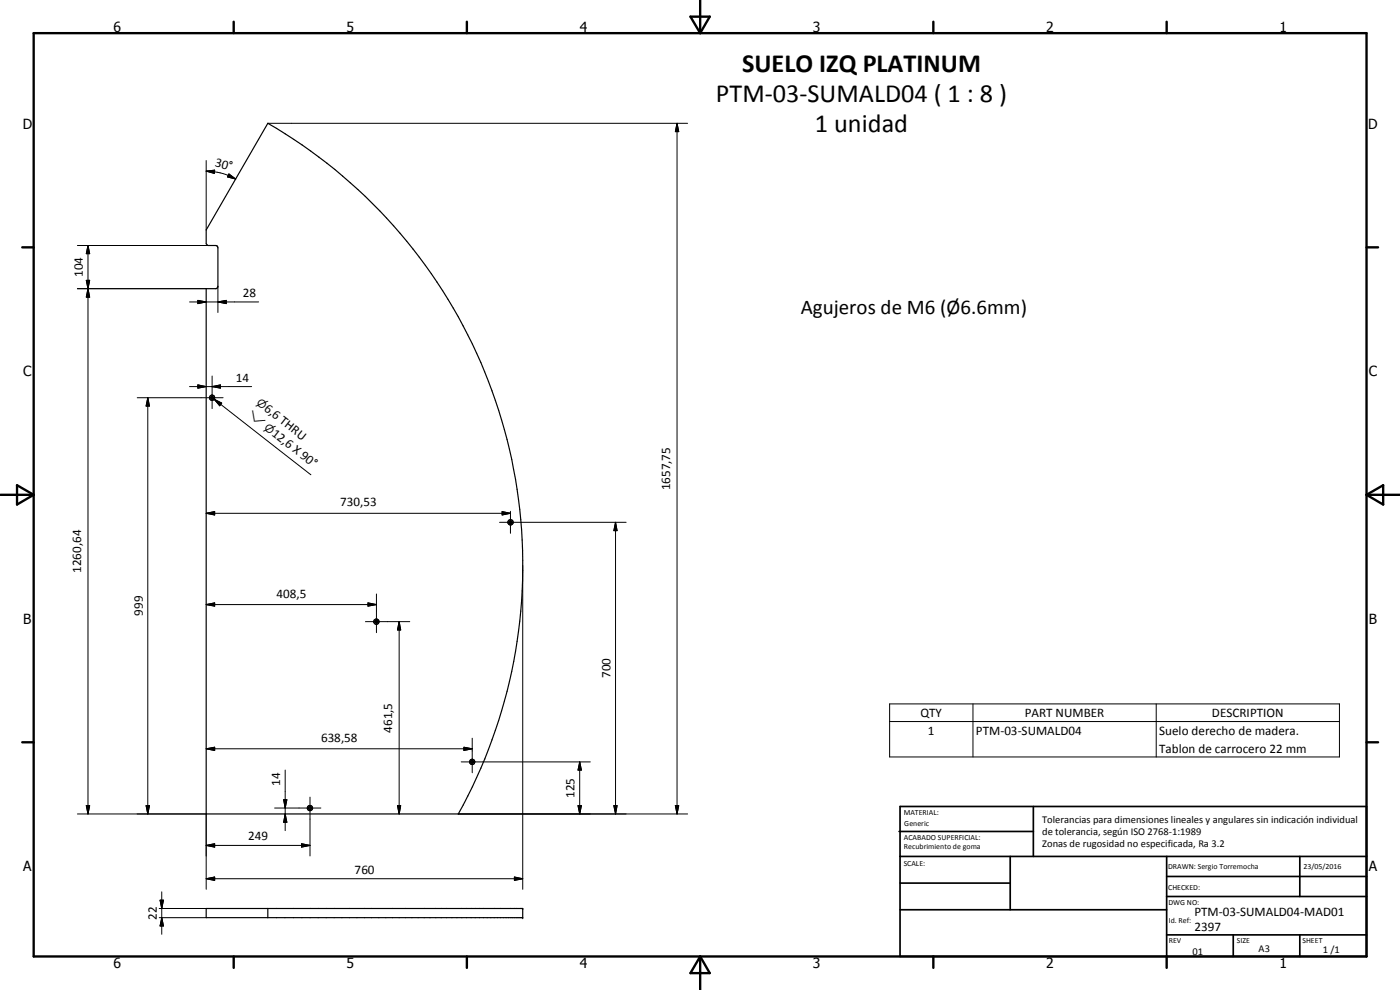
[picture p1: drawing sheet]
<svg xmlns="http://www.w3.org/2000/svg" width="420mm" height="297mm" viewBox="0 0 420 297" stroke-linecap="round" stroke-linejoin="round" font-family="sans-serif">
<g fill="none" stroke="#000" stroke-width=".35">
<path d="M80.4 37a153.3 153.3 0 0 1 57.1 207.2h-75.6v-157.6h2.9l.5-.3 .1-.4v-11.7l-.6-.5h-2.4l-.5-.5v-4.2zM61.9 272.6h95v2.7h-95zM80.4 272.6v2.7"/>
<circle cx="63.6" cy="119.3" r=".78"/>
<circle cx="63.7" cy="119.3" r=".4"/>
<circle cx="153.2" cy="156.7" r=".42"/>
<circle cx="153.2" cy="156.7" r=".79"/>
<circle cx="112.9" cy="186.5" r=".8"/>
<circle cx="113" cy="186.5" r=".43"/>
<circle cx="141.7" cy="228.6" r=".79"/>
<circle cx="141.7" cy="228.6" r=".43"/>
<circle cx="93" cy="242.4" r=".8"/>
<circle cx="93" cy="242.5" r=".42"/>
</g>
<g fill="#000">
<circle cx="156.9" cy="272.6" r=".18"/>
<circle cx="156.9" cy="275.3" r=".18"/>
</g>
<g fill="none" stroke="#000" stroke-width=".71">
<path d="M10.1 9.9h400v277.1h-400zM70.1 6.5v3.4M140.1 6.5v3.4M207.2 5h5.8l-2.9 4.9zM210.1 0v9.9M280.1 6.5v3.4M350.1 6.5v3.4M6.7 74.2h3.4M410.1 74.2h3.5M.1 148.5h10M5.1 145.6l5 2.9-5 2.9zM410.1 148.5h10"/>
<path d="M410.1 148.5l5-2.9v5.8zM6.7 222.7h3.4M410.1 222.7h3.5M70.1 287v3.4M140.1 287v3.4M210.1 287v10M210.1 287l2.9 5h-5.8zM280.1 287v3.4M350.1 287v3.4"/>
</g>
<g fill="none" stroke="#000" stroke-width=".51">
<path d="M269.8 249.5h40.3M270.1 242h140v45h-140zM270.1 257h140M303.2 257v16M310.1 242v15M350.1 257v30M390.1 257v12M270.1 265h33.1M270.1 273h80M350.1 269h60M350.1 263h60M350.1 280.5h60"/>
<path d="M370.1 280.5v6.5M390.1 280.5v6.5"/>
</g>
<g fill="none" stroke="#000" stroke-width=".3">
<path d="M80.4 37h126M203.2 37l.5 2.5h-1zM203.2 37v207.2M61.9 51.4l2.5-.3-.1 .9zM61.9 48.2v20.8M61.9 51.4l5 .7 3.8 1.6M68.7 52.2l2 1.5-2.4-.6zM23.2 73.7h39.2M26.4 73.7l.5 2.4h-1zM26.4 73.7v170.5M23.2 86.6h38.7M25.9 84.1h1l-.5 2.5z"/>
<path d="M25.9 84.1l1 5.1h-1l1-5.1zM26.4 86.6l.5 2.6h-1zM56.9 90.6h20.7M59.4 90.1l2.5 .5-2.5 .5zM65.4 90.6l2.5-.5v1zM65.4 85.9v7.9M41.2 119.3h25.8M44.4 119.3l.5 2.5h-1.1zM44.4 119.3v124.9M56.9 116h18.6M59.4 115.5l2.5 .5-2.5 .5zM63.7 116l2.5-.5v1z"/>
<path d="M63.7 112.8v9.8M64.3 119.8l2.2 1.1-.6 .9zM64.3 119.8l29 22.7M61.9 154l2.5-.5v1zM61.9 154h91.3M149.9 156.7h38M150.7 153.5l2.5 .5-2.5 .5zM153.2 153.4v6.6M184.7 156.7l.5 2.5h-1zM184.7 156.7v87.5M113 178.2v11.6M156.9 169.7v97.1"/>
<path d="M61.9 181.4l2.5-.5v1zM61.9 181.4h51.1M109.7 186.5h13.3M110.4 180.9l2.6 .5-2.6 .5zM119.8 186.5l.5 2.5h-1zM119.8 186.5v57.7M267 211.2h135v15.9h-135zM267 216.5h135M292 211.2v15.9M347 211.2v15.9M61.9 224.7l2.5-.5v1zM61.9 224.7h79.8"/>
<path d="M85.1 239.9h1l-.5 2.5zM85.6 231.1v18.1M93 239.2v17.6M138.4 228.6h38.8M139.2 224.2l2.5 .5-2.5 .5zM141.7 221.5v10.4M174 228.6l.5 2.5h-1zM174 228.6v15.6M23.2 244.2h38.7v22.6M25.9 241.7h1l-.5 2.5zM43.8 241.7h1.1l-.5 2.5zM61.9 253.7l2.5-.5v1z"/>
<path d="M61.9 253.7h31.1M82.4 242.4h13.9M85.6 244.2l.5 2.5h-1zM90.5 253.2l2.5 .5-2.5 .5zM119.3 241.7h1l-.5 2.5zM137.5 244.2h68.9M173.5 241.7h1l-.5 2.5zM184.2 241.7h1l-.5 2.5zM202.7 241.7h1l-.5 2.5zM47.8 275.3h14.1M47.8 272.6h14.1M48 270.1h1.1l-.6 2.5z"/>
<path d="M48.5 275.3l.6 2.5h-1.1zM48.5 267.6v12.7M61.9 263.7l2.5-.6v1.1zM61.9 263.7h95M154.4 263.1l2.5 .6-2.5 .5z"/>
</g>
<g fill="#000">
<path d="M203.2 37l.5 2.5h-1zM61.9 51.4l2.5-.3-.1 .9zM68.7 52.2l2 1.5-2.4-.6zM26.4 73.7l.5 2.4h-1zM25.9 84.1h1l-.5 2.5zM26.4 86.6l.5 2.6h-1zM59.4 90.1l2.5 .5-2.5 .5zM65.4 90.6l2.5-.5v1zM59.4 115.5l2.5 .5-2.5 .5zM63.7 116l2.5-.5v1zM44.4 119.3l.5 2.5h-1.1zM64.3 119.8l2.2 1.1-.6 .9z"/>
<path d="M61.9 154l2.5-.5v1zM150.7 153.5l2.5 .5-2.5 .5zM184.7 156.7l.5 2.5h-1zM61.9 181.4l2.5-.5v1zM110.4 180.9l2.6 .5-2.6 .5zM119.8 186.5l.5 2.5h-1zM61.9 224.7l2.5-.5v1zM85.1 239.9h1l-.5 2.5zM139.2 224.2l2.5 .5-2.5 .5zM174 228.6l.5 2.5h-1zM25.9 241.7h1l-.5 2.5zM43.8 241.7h1.1l-.5 2.5z"/>
<path d="M61.9 253.7l2.5-.5v1zM85.6 244.2l.5 2.5h-1zM90.5 253.2l2.5 .5-2.5 .5zM119.3 241.7h1l-.5 2.5zM173.5 241.7h1l-.5 2.5zM184.2 241.7h1l-.5 2.5zM202.7 241.7h1l-.5 2.5zM48 270.1h1.1l-.6 2.5zM48.5 275.3l.6 2.5h-1.1zM61.9 263.7l2.5-.6v1.1zM154.4 263.1l2.5 .6-2.5 .5z"/>
</g>
<g font-size="7.9">
<text x="222.7" y="21.6">SUELO IZQ PLATINUM</text>
<text x="214.9" y="30.6">PTM-03-SUMALD04 ( 1 : 8 )</text>
<text x="244.6" y="39.6">1 unidad</text>
</g>
<text font-size="6.3" x="240.3" y="94.3">Agujeros de M6 (Ø6.6mm)</text>
<g font-size="4.2">
<text x="34" y="9.6">6</text>
<text x="104" y="9.6">5</text>
<text x="174" y="9.6">4</text>
<text x="244" y="9.6">3</text>
<text x="314" y="9.6">2</text>
<text x="384" y="9.6">1</text>
<text x="6.8" y="38.7">D</text>
<text x="410.6" y="38.7">D</text>
<text x="7" y="112.9">C</text>
<text x="410.8" y="112.9">C</text>
<text x="7" y="187.1">B</text>
<text x="410.8" y="187.1">B</text>
<text x="7" y="261.4">A</text>
<text x="410.8" y="261.4">A</text>
<text x="34" y="290.4">6</text>
<text x="104" y="290.4">5</text>
<text x="174" y="290.4">4</text>
<text x="244" y="290.4">3</text>
<text x="314" y="290.4">2</text>
<text x="384" y="290.4">1</text>
</g>
<g font-size="3.9">
<text x="64.3" y="49.8" transform="rotate(15 64.3 49.8)">30°</text>
<text x="24.9" y="83.1" transform="rotate(-90 24.9 83.1)">104</text>
<text x="72.9" y="89.1">28</text>
<text x="70.8" y="114.5">14</text>
<text x="79.1" y="123.1" transform="rotate(38 79.1 123.1)">6,6 THRU</text>
<text x="81.4" y="130.4" transform="rotate(38 81.4 130.4)">12,6 X 90°</text>
<text x="201.1" y="147.1" transform="rotate(-90 201.1 147.1)">1657,75</text>
<text x="102.1" y="151.9">730,53</text>
<text x="24.4" y="171.9" transform="rotate(-90 24.4 171.9)">1260,64</text>
<text x="83" y="179.3">408,5</text>
<text x="42.8" y="184.8" transform="rotate(-90 42.8 184.8)">999</text>
<text x="183.2" y="203.5" transform="rotate(-90 183.2 203.5)">700</text>
<text x="276.2" y="215.1">QTY</text>
<text x="307.5" y="215.1">PART NUMBER</text>
<text x="363.7" y="215.1">DESCRIPTION</text>
<text x="117.7" y="219.9" transform="rotate(-90 117.7 219.9)">461,5</text>
<text x="278.5" y="220.4">1</text>
<text x="292.9" y="220.4">PTM-03-SUMALD04</text>
<text x="347.9" y="220.5">Suelo derecho de madera.</text>
<text x="96.3" y="222.6">638,58</text>
<text x="347.9" y="225.8">Tablon de carrocero 22 mm</text>
<text x="84.1" y="235.8" transform="rotate(-90 84.1 235.8)">14</text>
<text x="172.5" y="239.4" transform="rotate(-90 172.5 239.4)">125</text>
<text x="74.5" y="252.1">249</text>
<text x="106.4" y="262.1">760</text>
<text x="47" y="276" transform="rotate(-90 47 276)">22</text>
<text x="358.5" y="275">PTM-03-SUMALD04-MAD01</text>
<text x="358.5" y="279.4">2397</text>
</g>
<g font-size="3.3">
<text x="74.2" y="124.8" transform="rotate(38 74.2 124.8)">w</text>
<text x="76.8" y="121.3" transform="rotate(38 76.8 121.3)">n</text>
<text x="79.1" y="128.7" transform="rotate(38 79.1 128.7)">n</text>
</g>
<g font-size="3.1">
<text x="312.7" y="246.8">Tolerancias para dimensiones lineales y angulares sin indicación individual</text>
<text x="312.7" y="250.4">de tolerancia, según ISO 2768-1:1989</text>
<text x="312.7" y="254">Zonas de rugosidad no especificada, Ra 3.2</text>
<text x="357.9" y="286.4">01</text>
<text x="377.7" y="285.6">A3</text>
<text x="397" y="285.9">1 /1</text>
</g>
<g font-size="2.4">
<text x="271.2" y="244.4">MATERIAL:</text>
<text x="271.3" y="252">ACABADO SUPERFICIAL:</text>
<text x="271.4" y="247.9">Generic</text>
<text x="271.3" y="254.6">Recubrimiento de goma</text>
<text x="271.2" y="259.7">SCALE:</text>
<text x="350.6" y="260.8">DRAWN: Sergio Torremocha</text>
<text x="391.2" y="260.6">23/05/2016</text>
<text x="350.6" y="267">CHECKED:</text>
<text x="350.6" y="271.4">DWG NO:</text>
<text x="350.8" y="276.9">Id. Ref:</text>
<text x="350.8" y="282.8">REV</text>
<text x="371.2" y="282.9">SIZE</text>
<text x="390.9" y="282.9">SHEET</text>
</g>
</svg>
